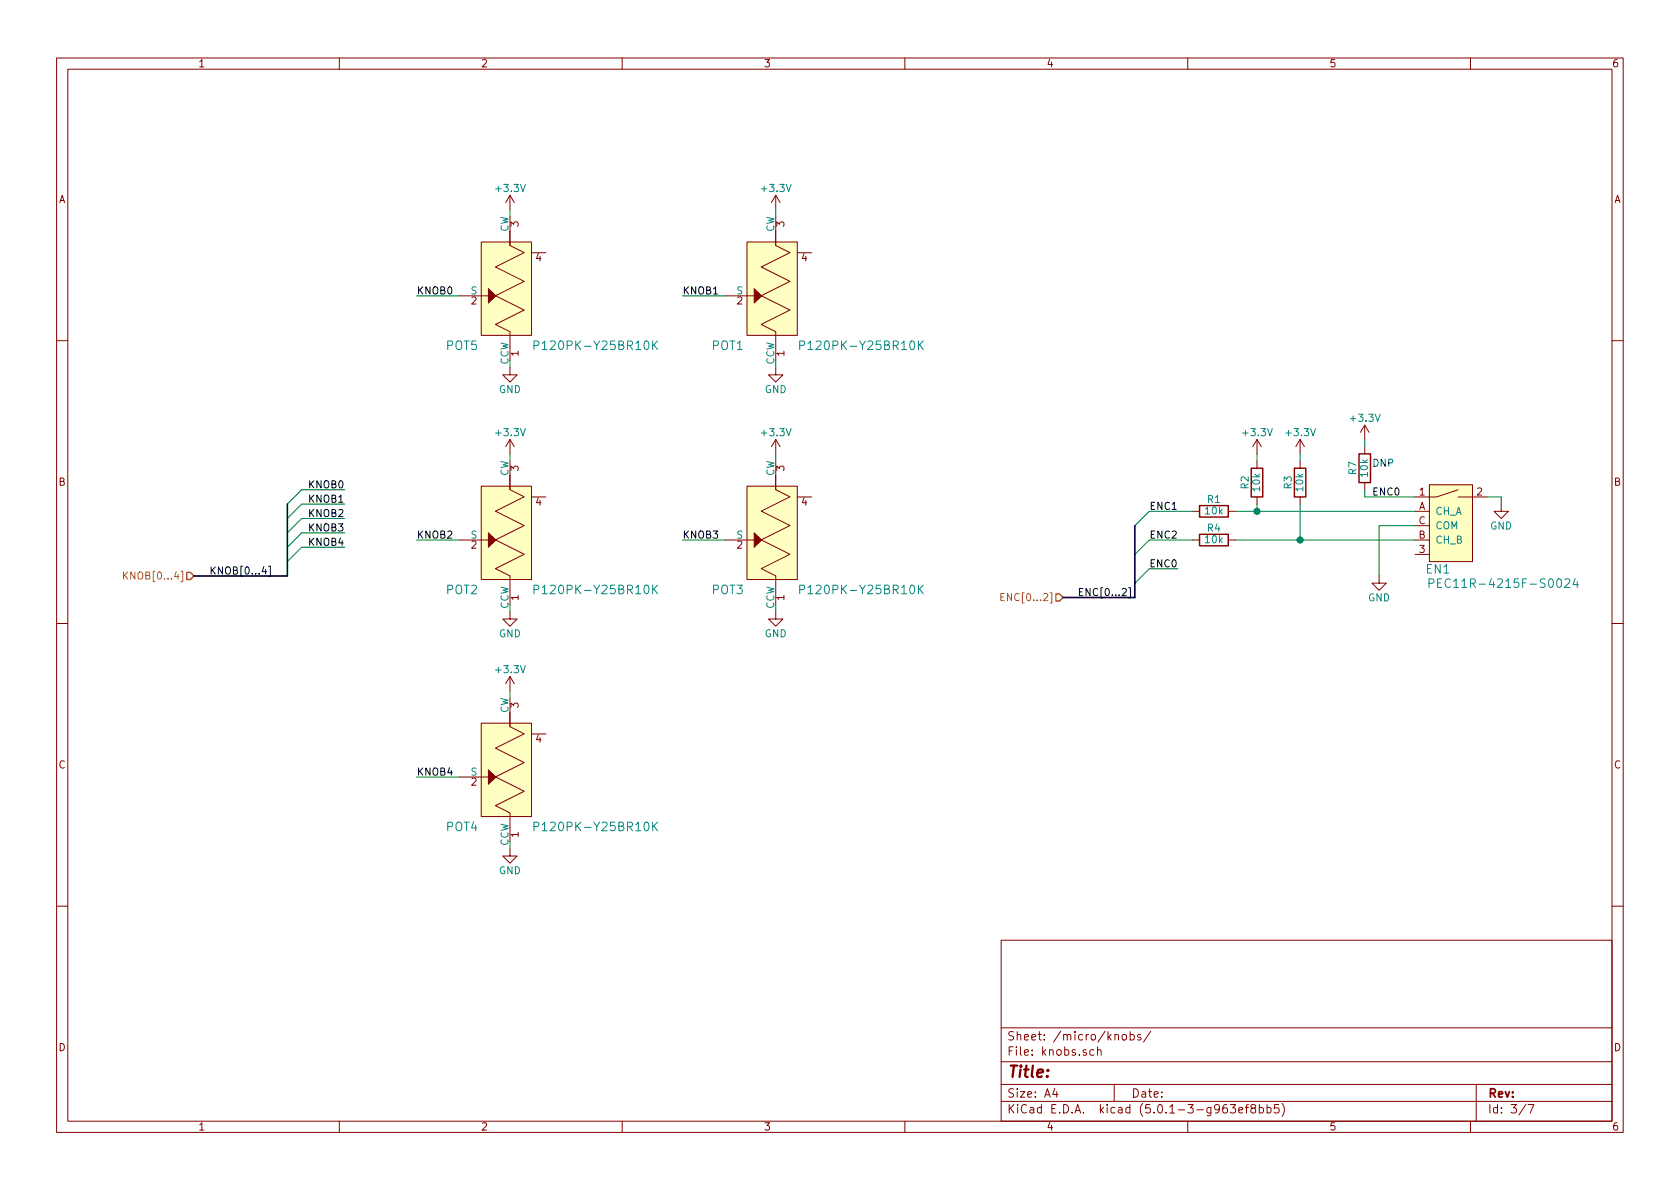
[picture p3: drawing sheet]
<svg xmlns="http://www.w3.org/2000/svg" width="297mm" height="210mm" viewBox="0 0 297 210" stroke-linecap="round" stroke-linejoin="round" font-family="sans-serif">
<g fill="none" stroke="#840000" stroke-width=".18">
<path d="M10 10.3h277v189.9h-277zM12 12.2h273v186.1h-273zM60 10.3v1.9M110 10.3v1.9M160 10.3v1.9M210 10.3v1.9M260 10.3v1.9M90.2 34.5v2.6M90.2 34.5l-.8 1.3M90.2 34.5l.7 1.3M137.2 34.5v2.6M137.2 34.5l-.8 1.3"/>
<path d="M137.2 34.5l.7 1.3M81.3 52.3h5.1M85.1 42.8h8.9v16.5h-8.9zM87 51.7l.6 .6-.6 .7zM90.1 40.9v2.5l2.6 1.3-5.1 2.5 5.1 2.6-5.1 2.5 5.1 2.5-5.1 2.6 2.5 1.2M90.2 40.9v2.5M90.2 58.7v2.5M94 44.7h2.5M128.3 52.3h5M132.1 42.8h8.9v16.5h-8.9zM134 51.7l.6 .6-.6 .7zM137.1 40.9v2.5l2.6 1.3-5.1 2.5 5.1 2.6-5.1 2.5 5.1 2.5-5.1 2.6 2.5 1.2"/>
<path d="M137.2 40.9v2.5M137.2 58.7v2.5M141 44.7h2.5M10 60.2h2M90.2 65v1.3h1.2l-1.2 1.3-1.3-1.3h1.3M90.2 77.7v2.6M90.2 77.7l-.8 1.3M90.2 77.7l.7 1.3M137.2 65v1.3h1.2l-1.2 1.3-1.3-1.3h1.3M137.2 77.7v2.6M137.2 77.7l-.8 1.3M137.2 77.7l.7 1.3"/>
<path d="M222.2 77.7v2.6M222.2 77.7l-.7 1.3M222.2 77.7l.8 1.3M229.9 77.7v2.6M229.9 77.7l-.8 1.3M229.9 77.7l.7 1.3M241.3 75.2v2.5M241.3 79v1.3M241.3 75.2l-.8 1.2M241.3 75.2l.8 1.2M285 60.2h2M81.3 95.5h5.1"/>
<path d="M85.1 86h8.9v16.5h-8.9zM87 94.9l.6 .6-.6 .6zM90.1 84v2.6l2.6 1.3-5.1 2.5 5.1 2.5-5.1 2.6 5.1 2.5-5.1 2.6 2.5 1.2M90.2 84.1v2.5M94 87.9h2.5M128.3 95.5h5M132.1 86h8.9v16.5h-8.9zM134 94.9l.6 .6-.6 .6zM137.1 84v2.6l2.6 1.3-5.1 2.5 5.1 2.5-5.1 2.6 5.1 2.5-5.1 2.6 2.5 1.2M137.2 84.1v2.5M141 87.9h2.5M210.8 90.4h1.3"/>
<path d="M210.8 95.5h1.3M217.2 90.4h1.2M217.2 95.5h1.2M222.2 81.5v1.3M222.2 87.9v1.2M229.9 81.5v1.3M229.9 87.9v1.2M241.3 85.3v1.3M250.2 90.4h2.5M250.2 95.5h2.5M250.2 98h2.5M250.2 93h2.5"/>
<path d="M252.7 85.7h7.6v13.6h-7.6zM257.8 86.6l-3.8 1.3h-3.8M257.8 87.9h5.1M265.4 89.1v1.3h1.3l-1.3 1.3-1.2-1.3h1.2M10 110.3h2M90.2 108.2v1.3h1.2l-1.2 1.2-1.3-1.2h1.3M90.2 101.8v2.6M90.2 119.6v2.6M90.2 119.6l-.8 1.3M90.2 119.6l.7 1.3M137.2 108.2v1.3h1.2l-1.2 1.2-1.3-1.2h1.3M137.2 101.8v2.6"/>
<path d="M243.8 101.8v1.3h1.3l-1.3 1.3-1.2-1.3h1.2M285 110.3h2M81.3 137.4h5.1M85.1 127.9h8.9v16.5h-8.9zM87 136.8l.6 .6-.6 .6zM90.1 126v2.5l2.6 1.3-5.1 2.5 5.1 2.5-5.1 2.6 5.1 2.5-5.1 2.6 2.5 1.2M90.2 126v2.5M94 129.8h2.5M90.2 150.1v1.3h1.2l-1.2 1.2-1.3-1.2h1.3M90.2 143.8v2.5M10 160.2h2M177 166.3h108v32h-108z"/>
<path d="M285 160.2h2M60 198.3v1.9M110 198.3v1.9M160 198.3v1.9M177 194.8h108M177 191.8h108M177 187.8h108M177 181.8h108M186.5 192.5l-.4 1h1M186.8 193v1M193.4 185.7l-.4-.1-.3 .3 .1 .6 .2 .1 .4-.1M194.1 185.7l.2-.1 .3 .1 .1 .9"/>
<path d="M194.1 185.1v1.5M197 191.8v3M198.5 183.1l.2-.2 .4 .2 .1 .5-.1 .2-.4 .1-.2-.1zM199.8 183l.5-.1 .3 .3-.1 .6-.2 .1-.5-.1M199.8 182.4v1.5M201.7 183l-.4-.1-.2 .2 .1 .3 .5 .1v.3h-.6M203.5 182.3l-1.3 2M210 198.3v1.9M217.5 195.3h1l-.5 .6 .4 .1v.7l-.2 .1-.7-.1M219 196.3l.7-.1v-.3l-.4-.1-.3 .2 .1 .7h.6M220.2 195.8h.6M220.8 195.3l-.4 .1v.1v1.3"/>
<path d="M221.5 196l-.3-.3v-.2a.48 .48 0 0 1 .7-.1l.1 .2-.1 .3-.6 .1a.48 .48 0 0 0-.1 .7l.3 .1 .4-.1 .1-.4-.3-.3M222.7 195.9l.4-.1 .3 .3-.1 .6-.2 .1-.4-.1M222.7 195.3v1.5M224 195.9l.5-.1 .2 .3v.6l-.2 .1-.5-.1M224 195.3v1.5M226.1 195.3h-.7l-.1 .7 .2-.1 .5 .1 .2 .2-.1 .5-.2 .1-.6-.1M226.7 195.1a1.71 1.71 0 0 1 0 2.3M260 198.3v1.9M261 191.8v6.5M269.8 195.2l-1.2 2M270.2 195.3h1l-.6 1.5"/>
</g>
<g fill="#ffffc2" stroke="#ffffc2" stroke-width=".18">
<path d="M132.1 42.8h8.9v16.5h-8.9z"/>
<path d="M252.7 85.7h7.6v13.6h-7.6z"/>
<path d="M85.1 42.8h8.9v16.5h-8.9z"/>
<path d="M132.1 86h8.9v16.5h-8.9z"/>
<path d="M85.1 86h8.9v16.5h-8.9z"/>
<path d="M85.1 127.9h8.9v16.5h-8.9z"/>
</g>
<g fill="#840000" stroke="#840000" stroke-width=".18">
<path d="M133.3 51l1.3 1.3-1.3 1.3z"/>
<path d="M86.4 51l1.2 1.3-1.2 1.3z"/>
<path d="M133.3 94.2l1.3 1.3-1.3 1.3z"/>
<path d="M86.4 94.2l1.2 1.3-1.2 1.3z"/>
<path d="M86.4 136.1l1.2 1.3-1.2 1.3z"/>
</g>
<g fill="none" stroke="#008484" stroke-width=".18">
<path d="M94.4 61.1l.7-.1 .2-.2-.1-.4-.2-.1h-.6v1.5M115.4 60.3v1.5M115.6 60.9l.7 .9M116.3 60.3l-.9 .9M141.4 61.1l.7-.1 .2-.2-.1-.4-.2-.1h-.6v1.5M162.4 60.3v1.5M162.6 60.9l.6 .9M163.2 60.3l-.8 .9M94.4 104.3l.7-.1 .2-.2-.1-.4-.2-.1h-.6v1.5M115.4 103.5v1.5M115.6 104.1l.7 .9M116.3 103.5l-.9 .8"/>
<path d="M141.4 104.3l.7-.1 .2-.2-.1-.4-.2-.1h-.6v1.5M162.4 103.5v1.5M162.6 104.1l.6 .9M163.2 103.5l-.8 .8M252.7 103.1h.7l.1-.2v-.4l-.3-.1h-.5v1.5M254.2 103.1h.5M254.9 102.4h-.7v1.5h.7M276.7 102.5l.6-.1 .2 .1v.3v.2l-.9 .9h.9M278.5 102.3l-.4 1.1h1M278.9 102.9v1M94.4 146.2l.7-.1 .2-.2-.1-.4-.2-.1h-.6v1.5M115.4 145.4v1.5"/>
<path d="M115.6 146l.7 .9M116.3 145.4l-.9 .8"/>
</g>
<path d="M212.1 89.4h5.1v2h-5.1zM212.1 94.5h5.1v2h-5.1zM221.2 82.8h2.1v5.1h-2.1zM228.9 82.8h2v5.1h-2zM240.3 80.3h2v5h-2z" fill="none" stroke="#840000" stroke-width=".25"/>
<g fill="none" stroke="#008400" stroke-width=".18">
<path d="M90.2 37.1v1.2M137.2 37.1v1.2M73.7 52.3h7.6M120.6 52.3h7.7M241.3 77.7v1.3M61 91.7h-7.7l-2.5 2.5M61 94.2h-7.7l-2.5 2.6M61 96.8h-7.7l-2.5 2.5M61 86.6h-7.7l-2.5 2.5M61 89.1h-7.7l-2.5 2.6M73.7 95.5h7.6M90.2 80.3v1.2"/>
<path d="M120.6 95.5h7.7M137.2 80.3v1.2M210.8 90.4h-7.6l-2.5 2.6M210.8 95.5h-7.6l-2.5 2.5M218.4 90.4h31.8M218.4 95.5h31.8M222.2 80.3v1.2M222.2 89.1v1.3M229.9 80.3v1.2M229.9 89.1v6.4M241.3 86.6v1.3h8.9M250.2 93h-6.4v8.8"/>
<path d="M262.9 87.9h2.5v1.2M208.3 100.6h-5.1l-2.5 2.5M73.7 137.4h7.6M90.2 122.2v1.2"/>
</g>
<g fill="#008400" stroke="#008400" stroke-width=".25">
<circle cx="222.3" cy="90.4" r=".51"/>
<circle cx="229.9" cy="95.5" r=".51"/>
</g>
<path d="M21.8 101.1v1.3M22 101.7l.6 .7M22.6 101.1l-.8 .8M177 105.6h.4M177.6 104.9h-.6v1.3h.6" fill="none" stroke="#848400" stroke-width=".18"/>
<path d="M33 101.2h.7l.6 .6-.6 .7h-.7zM186.7 105h.6l.7 .7-.7 .6h-.6z" fill="none" stroke="#848400" stroke-width=".25"/>
<path d="M37.3 100.2v1.3M37.5 100.8l.6 .7M38.1 100.2l-.8 .8M199.6 103.9h.3v1.9h-.3" fill="none" stroke="#000" stroke-width=".18"/>
<path d="M50.8 89.1v12.7h-16.5M200.7 93v12.7h-12.7" fill="none" stroke="#000084" stroke-width=".3"/>
<text font-size="2.8" fill="#840000" x="178" y="190.5">Title:</text>
<g font-size="2.1" fill="#008484">
<text x="78.9" y="61.9">POT5</text>
<text x="95.6" y="61.9">P120PK-Y25BR10K</text>
<text x="125.9" y="61.9">POT1</text>
<text x="142.6" y="61.9">P120PK-Y25BR10K</text>
<text x="252.2" y="101.4">EN1</text>
<text x="78.9" y="105.1">POT2</text>
<text x="95.6" y="105.1">P120PK-Y25BR10K</text>
<text x="125.9" y="105.1">POT3</text>
<text x="142.6" y="105.1">P120PK-Y25BR10K</text>
<text x="254.9" y="104">PEC11R-4215F-S0024</text>
<text x="78.9" y="147">POT4</text>
<text x="95.6" y="147">P120PK-Y25BR10K</text>
</g>
<g font-size="2.1" fill="#840000">
<text x="178" y="184">Sheet: /micro/knobs/</text>
<text x="178" y="186.7">File: knobs.sch</text>
<text x="178" y="196.9">KiCad E.D.A. kicad (5.0.1-3-g963ef8bb5)</text>
<text x="178" y="194.1">Size: A4</text>
<text x="200" y="194.1">Date:</text>
<text x="263" y="194.1">Rev:</text>
<text x="263" y="196.9">Id: 3/7</text>
</g>
<g font-size="1.8" fill="#840000">
<text x="35" y="11.9">1</text>
<text x="85" y="11.9">2</text>
<text x="135" y="11.9">3</text>
<text x="185" y="11.9">4</text>
<text x="235" y="11.9">5</text>
<text x="285" y="11.9">6</text>
<text x="10.4" y="35.9">A</text>
<text x="285.4" y="35.9">A</text>
<text x="91.7" y="40.1" transform="rotate(-90 91.7 40.1)">3</text>
<text x="138.7" y="40.1" transform="rotate(-90 138.7 40.1)">3</text>
<text x="94.8" y="46.2">4</text>
<text x="141.8" y="46.2">4</text>
<text x="83.3" y="53.8">2</text>
<text x="130.3" y="53.8">2</text>
<text x="91.7" y="63" transform="rotate(-90 91.7 63)">1</text>
<text x="138.7" y="63" transform="rotate(-90 138.7 63)">1</text>
<text x="91.7" y="83.3" transform="rotate(-90 91.7 83.3)">3</text>
<text x="138.7" y="83.3" transform="rotate(-90 138.7 83.3)">3</text>
<text x="10.4" y="85.9">B</text>
<text x="94.8" y="89.4">4</text>
<text x="141.8" y="89.4">4</text>
<text x="251" y="87.6">1</text>
<text x="261.1" y="87.6">2</text>
<text x="285.4" y="85.9">B</text>
<text x="250.8" y="90.2">A</text>
<text x="250.8" y="95.2">B</text>
<text x="250.8" y="92.7">C</text>
<text x="83.3" y="97">2</text>
<text x="130.3" y="97">2</text>
<text x="251" y="97.8">3</text>
<text x="91.7" y="106.1" transform="rotate(-90 91.7 106.1)">1</text>
<text x="138.7" y="106.1" transform="rotate(-90 138.7 106.1)">1</text>
<text x="91.7" y="125.2" transform="rotate(-90 91.7 125.2)">3</text>
<text x="94.8" y="131.3">4</text>
<text x="10.4" y="135.9">C</text>
<text x="285.4" y="135.9">C</text>
<text x="83.3" y="138.9">2</text>
<text x="91.7" y="148.1" transform="rotate(-90 91.7 148.1)">1</text>
<text x="10.4" y="185.9">D</text>
<text x="285.4" y="185.9">D</text>
<text x="35" y="199.9">1</text>
<text x="85" y="199.9">2</text>
<text x="135" y="199.9">3</text>
<text x="185" y="199.9">4</text>
<text x="235" y="199.9">5</text>
<text x="285" y="199.9">6</text>
</g>
<g font-size="1.8" fill="#008484">
<text x="87.8" y="34">+3.3V</text>
<text x="134.8" y="34">+3.3V</text>
<text x="89.9" y="41.1" transform="rotate(-90 89.9 41.1)">CW</text>
<text x="136.9" y="41.1" transform="rotate(-90 136.9 41.1)">CW</text>
<text x="83.2" y="52.1">S</text>
<text x="130.2" y="52.1">S</text>
<text x="88.2" y="69.5">GND</text>
<text x="135.2" y="69.5">GND</text>
<text x="87.8" y="77.1">+3.3V</text>
<text x="134.8" y="77.1">+3.3V</text>
<text x="219.9" y="77.1">+3.3V</text>
<text x="227.5" y="77.1">+3.3V</text>
<text x="239" y="74.6">+3.3V</text>
<text x="239.8" y="83.9" transform="rotate(-90 239.8 83.9)">R7</text>
<text x="89.9" y="84.3" transform="rotate(-90 89.9 84.3)">CW</text>
<text x="136.9" y="84.3" transform="rotate(-90 136.9 84.3)">CW</text>
<text x="213.5" y="88.9">R1</text>
<text x="220.8" y="86.5" transform="rotate(-90 220.8 86.5)">R2</text>
<text x="222.8" y="86.8" transform="rotate(-90 222.8 86.8)">10k</text>
<text x="228.4" y="86.5" transform="rotate(-90 228.4 86.5)">R3</text>
<text x="230.4" y="86.8" transform="rotate(-90 230.4 86.8)">10k</text>
<text x="241.9" y="84.3" transform="rotate(-90 241.9 84.3)">10k</text>
<text x="83.2" y="95.2">S</text>
<text x="130.2" y="95.2">S</text>
<text x="213.2" y="91">10k</text>
<text x="213.5" y="94">R4</text>
<text x="253.7" y="91.1">CH_A</text>
<text x="253.7" y="93.6">COM</text>
<text x="263.5" y="93.6">GND</text>
<text x="213.2" y="96.1">10k</text>
<text x="253.7" y="96.1">CH_B</text>
<text x="241.9" y="106.3">GND</text>
<text x="88.2" y="112.7">GND</text>
<text x="135.2" y="112.7">GND</text>
<text x="87.8" y="119">+3.3V</text>
<text x="89.9" y="126.2" transform="rotate(-90 89.9 126.2)">CW</text>
<text x="83.2" y="137.2">S</text>
<text x="88.2" y="154.6">GND</text>
</g>
<g font-size="1.8">
<text x="73.7" y="52.1">KNOB0</text>
<text x="120.6" y="52.1">KNOB1</text>
<text x="54.8" y="86.4">KNOB0</text>
<text x="54.8" y="88.9">KNOB1</text>
<text x="242.6" y="87.6">ENC0</text>
<text x="54.8" y="91.4">KNOB2</text>
<text x="54.8" y="94">KNOB3</text>
<text x="73.7" y="95.2">KNOB2</text>
<text x="120.6" y="95.2">KNOB3</text>
<text x="203.2" y="90.2">ENC1</text>
<text x="203.2" y="95.2">ENC2</text>
<text x="38.4" y="101.6">KNOB[0...4]</text>
<text x="54.8" y="96.5">KNOB4</text>
<text x="203.6" y="100.3">ENC0</text>
<text x="190.5" y="105.4">ENC[0...2]</text>
<text x="73.7" y="137.2">KNOB4</text>
</g>
<g font-size="1.8" fill="#008400">
<text x="89.9" y="64.6" transform="rotate(-90 89.9 64.6)">CCW</text>
<text x="136.9" y="64.6" transform="rotate(-90 136.9 64.6)">CCW</text>
<text x="89.9" y="107.8" transform="rotate(-90 89.9 107.8)">CCW</text>
<text x="136.9" y="107.8" transform="rotate(-90 136.9 107.8)">CCW</text>
<text x="89.9" y="149.7" transform="rotate(-90 89.9 149.7)">CCW</text>
</g>
<text font-size="1.8" fill="#0000c2" x="242.6" y="82.5">DNP</text>
<g font-size="1.8" fill="#848400">
<text x="22.9" y="102.5">KNOB[0...4]</text>
<text x="178.1" y="106.3">ENC[0...2]</text>
</g>
</svg>
